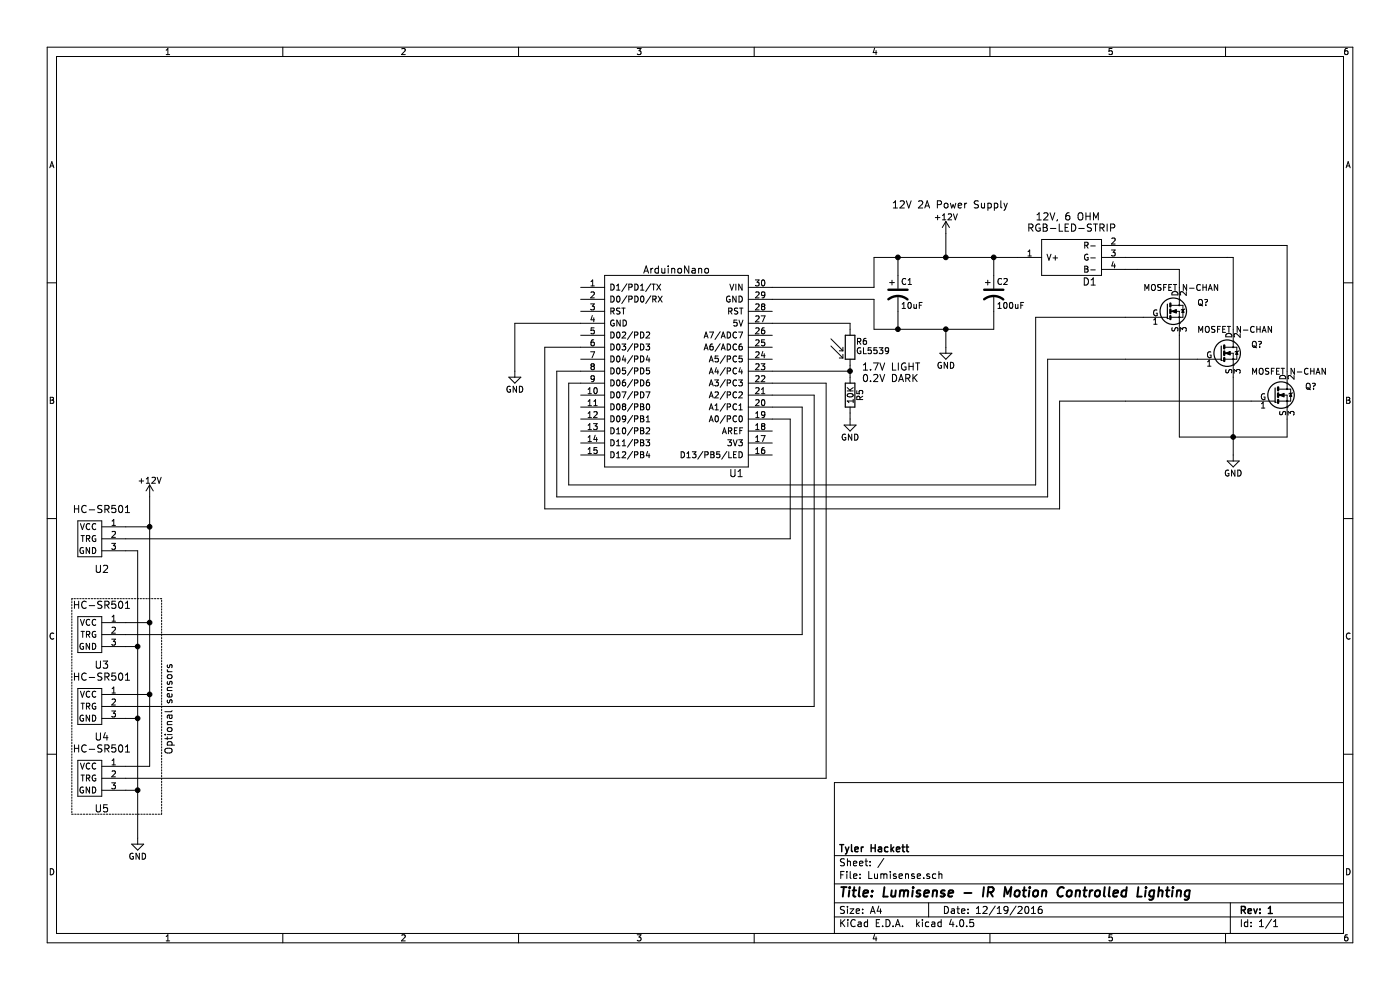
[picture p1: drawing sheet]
EESchema Schematic File Version 2
LIBS:power
LIBS:device
LIBS:transistors
LIBS:conn
LIBS:linear
LIBS:regul
LIBS:74xx
LIBS:cmos4000
LIBS:adc-dac
LIBS:memory
LIBS:xilinx
LIBS:microcontrollers
LIBS:dsp
LIBS:microchip
LIBS:analog_switches
LIBS:motorola
LIBS:texas
LIBS:intel
LIBS:audio
LIBS:interface
LIBS:digital-audio
LIBS:philips
LIBS:display
LIBS:cypress
LIBS:siliconi
LIBS:opto
LIBS:atmel
LIBS:contrib
LIBS:valves
LIBS:LumisenseLibrary
LIBS:Lumisense-cache
EELAYER 25 0
EELAYER END
$Descr A4 11693 8268
encoding utf-8
Sheet 1 1
Title "Lumisense - IR Motion Controlled Lighting"
Date "12/19/2016"
Rev "1"
Comp "Tyler Hackett"
Comment1 ""
Comment2 ""
Comment3 ""
Comment4 ""
$EndDescr
$Comp
L ArduinoNano U1
U 1 1
P 5650 3100
F 0 "U1" H 6150 2250 60  0000 C CNN
F 1 "ArduinoNano" H 5650 3950 60  0000 C CNN
F 2 "" H 5650 3250 60  0001 C CNN
F 3 "" H 5650 3250 60  0001 C CNN
	1    5650 3100
	1    0    0    -1  
$EndComp
$Comp
L +12V #PWR5
U 1 1
P 7900 1950
F 0 "#PWR5" H 7900 1800 50  0001 C CNN
F 1 "+12V" H 7900 2090 50  0000 C CNN
F 2 "" H 7900 1950 50  0000 C CNN
F 3 "" H 7900 1950 50  0000 C CNN
	1    7900 1950
	1    0    0    -1  
$EndComp
$Comp
L GND #PWR6
U 1 1
P 7900 2900
F 0 "#PWR6" H 7900 2650 50  0001 C CNN
F 1 "GND" H 7900 2750 50  0000 C CNN
F 2 "" H 7900 2900 50  0000 C CNN
F 3 "" H 7900 2900 50  0000 C CNN
	1    7900 2900
	1    0    0    -1  
$EndComp
$Comp
L GND #PWR3
U 1 1
P 4300 3100
F 0 "#PWR3" H 4300 2850 50  0001 C CNN
F 1 "GND" H 4300 2950 50  0000 C CNN
F 2 "" H 4300 3100 50  0000 C CNN
F 3 "" H 4300 3100 50  0000 C CNN
	1    4300 3100
	1    0    0    -1  
$EndComp
$Comp
L CP1 C1
U 1 1
P 7500 2450
F 0 "C1" H 7525 2550 50  0000 L CNN
F 1 "10uF" H 7525 2350 50  0000 L CNN
F 2 "" H 7500 2450 50  0000 C CNN
F 3 "" H 7500 2450 50  0000 C CNN
	1    7500 2450
	1    0    0    -1  
$EndComp
$Comp
L HC-SR501 U2
U 1 1
P 850 4500
F 0 "U2" H 850 4250 60  0000 C CNN
F 1 "HC-SR501" H 850 4750 60  0000 C CNN
F 2 "" H 650 4500 60  0001 C CNN
F 3 "" H 650 4500 60  0001 C CNN
	1    850  4500
	1    0    0    -1  
$EndComp
$Comp
L HC-SR501 U3
U 1 1
P 850 5300
F 0 "U3" H 850 5050 60  0000 C CNN
F 1 "HC-SR501" H 850 5550 60  0000 C CNN
F 2 "" H 650 5300 60  0001 C CNN
F 3 "" H 650 5300 60  0001 C CNN
	1    850  5300
	1    0    0    -1  
$EndComp
$Comp
L HC-SR501 U4
U 1 1
P 850 5900
F 0 "U4" H 850 5650 60  0000 C CNN
F 1 "HC-SR501" H 850 6150 60  0000 C CNN
F 2 "" H 650 5900 60  0001 C CNN
F 3 "" H 650 5900 60  0001 C CNN
	1    850  5900
	1    0    0    -1  
$EndComp
$Comp
L HC-SR501 U5
U 1 1
P 850 6500
F 0 "U5" H 850 6250 60  0000 C CNN
F 1 "HC-SR501" H 850 6750 60  0000 C CNN
F 2 "" H 650 6500 60  0001 C CNN
F 3 "" H 650 6500 60  0001 C CNN
	1    850  6500
	1    0    0    -1  
$EndComp
$Comp
L +12V #PWR2
U 1 1
P 1250 4150
F 0 "#PWR2" H 1250 4000 50  0001 C CNN
F 1 "+12V" H 1250 4290 50  0000 C CNN
F 2 "" H 1250 4150 50  0000 C CNN
F 3 "" H 1250 4150 50  0000 C CNN
	1    1250 4150
	1    0    0    -1  
$EndComp
$Comp
L GND #PWR1
U 1 1
P 1150 7000
F 0 "#PWR1" H 1150 6750 50  0001 C CNN
F 1 "GND" H 1150 6850 50  0000 C CNN
F 2 "" H 1150 7000 50  0000 C CNN
F 3 "" H 1150 7000 50  0000 C CNN
	1    1150 7000
	1    0    0    -1  
$EndComp
Text Notes 1450 6300 1    60   ~ 0
Optional sensors
$Comp
L RGB-LED-STRIP D1
U 1 1
P 8950 2150
F 0 "D1" H 9100 1950 60  0000 C CNN
F 1 "RGB-LED-STRIP" H 8950 2400 60  0000 C CNN
F 2 "" H 8950 2150 60  0001 C CNN
F 3 "" H 8950 2150 60  0001 C CNN
	1    8950 2150
	1    0    0    -1  
$EndComp
$Comp
L CP1 C2
U 1 1
P 8300 2450
F 0 "C2" H 8325 2550 50  0000 L CNN
F 1 "100uF" H 8325 2350 50  0000 L CNN
F 2 "" H 8300 2450 50  0000 C CNN
F 3 "" H 8300 2450 50  0000 C CNN
	1    8300 2450
	1    0    0    -1  
$EndComp
$Comp
L GND #PWR7
U 1 1
P 10300 3800
F 0 "#PWR7" H 10300 3550 50  0001 C CNN
F 1 "GND" H 10300 3650 50  0000 C CNN
F 2 "" H 10300 3800 50  0000 C CNN
F 3 "" H 10300 3800 50  0000 C CNN
	1    10300 3800
	1    0    0    -1  
$EndComp
Text Notes 7450 1750 0    60   ~ 0
12V 2A Power Supply\n
$Comp
L R_PHOTO R6
U 1 1
P 7100 2900
F 0 "R6" H 7150 2950 50  0000 L CNN
F 1 "GL5539" H 7150 2900 50  0000 L TNN
F 2 "" V 7150 2650 50  0000 L CNN
F 3 "" H 7100 2850 50  0000 C CNN
	1    7100 2900
	1    0    0    -1  
$EndComp
Connection ~ 7500 2750
Wire Wire Line
	7300 2750 7500 2750
Wire Wire Line
	7500 2750 7900 2750
Wire Wire Line
	7900 2750 8300 2750
Connection ~ 7900 2750
Wire Wire Line
	4850 2900 4550 2900
Wire Wire Line
	4550 4250 8850 4250
Wire Wire Line
	4550 2900 4550 4250
Wire Wire Line
	4650 4150 8750 4150
Wire Wire Line
	4650 3100 4650 4150
Wire Wire Line
	4850 3100 4650 3100
Wire Wire Line
	4750 4050 8650 4050
Wire Wire Line
	4750 3200 4750 4050
Wire Wire Line
	4850 3200 4750 3200
Wire Notes Line
	1350 5000 600  5000
Wire Notes Line
	1350 6800 1350 5000
Wire Notes Line
	600  6800 1350 6800
Wire Wire Line
	6900 3200 6450 3200
Wire Wire Line
	6900 6500 6900 3200
Wire Wire Line
	6800 3300 6450 3300
Wire Wire Line
	6800 5900 6800 3300
Wire Wire Line
	6700 3400 6450 3400
Wire Wire Line
	6700 5300 6700 3400
Wire Wire Line
	6600 3500 6450 3500
Wire Wire Line
	6600 3500 6600 4500
Wire Wire Line
	9400 2650 9550 2650
Wire Wire Line
	8650 2650 9400 2650
Wire Wire Line
	8750 3000 9400 3000
Wire Wire Line
	9400 3000 10000 3000
Wire Wire Line
	9400 3350 10450 3350
Wire Wire Line
	8850 3350 9400 3350
Wire Wire Line
	7300 2400 7300 2150
Wire Wire Line
	7300 2500 7300 2750
Connection ~ 10300 3650
Wire Wire Line
	10300 3150 10300 3650
Wire Wire Line
	10300 3650 10300 3800
Wire Wire Line
	9850 3650 9850 2800
Wire Wire Line
	9850 3650 10300 3650
Wire Wire Line
	10300 3650 10750 3650
Wire Wire Line
	10750 3650 10750 3500
Wire Wire Line
	8650 4050 8650 2650
Wire Wire Line
	8750 4150 8750 3000
Wire Wire Line
	8850 4250 8850 3350
Wire Wire Line
	10750 2050 10750 3100
Wire Wire Line
	10300 2150 10300 2750
Wire Wire Line
	9850 2250 9850 2400
Wire Wire Line
	8300 2750 8300 2600
Connection ~ 8300 2150
Wire Wire Line
	8300 2150 8300 2300
Connection ~ 7500 2150
Wire Notes Line
	600  5000 600  6800
Connection ~ 1150 5400
Wire Wire Line
	1050 4600 1150 4600
Connection ~ 1150 6000
Wire Wire Line
	1050 5400 1150 5400
Connection ~ 1150 6600
Wire Wire Line
	1150 6000 1050 6000
Wire Wire Line
	1150 4600 1150 5400
Wire Wire Line
	1150 5400 1150 6000
Wire Wire Line
	1150 6000 1150 6600
Wire Wire Line
	1150 6600 1150 7000
Wire Wire Line
	1150 6600 1050 6600
Connection ~ 1250 5800
Wire Wire Line
	1250 6400 1050 6400
Connection ~ 1250 5200
Wire Wire Line
	1250 5800 1050 5800
Connection ~ 1250 4400
Wire Wire Line
	1250 5200 1050 5200
Wire Wire Line
	1250 4150 1250 4400
Wire Wire Line
	1250 4400 1250 5200
Wire Wire Line
	1250 5200 1250 5800
Wire Wire Line
	1250 5800 1250 6400
Wire Wire Line
	1050 4400 1250 4400
Wire Wire Line
	1050 6500 6900 6500
Wire Wire Line
	1050 5900 6800 5900
Wire Wire Line
	1050 5300 6700 5300
Wire Wire Line
	6600 4500 1050 4500
Wire Wire Line
	7900 2750 7900 2900
Wire Wire Line
	7500 2600 7500 2750
Wire Wire Line
	7300 2150 7500 2150
Wire Wire Line
	7500 2150 7900 2150
Wire Wire Line
	7900 2150 8300 2150
Wire Wire Line
	8300 2150 8500 2150
Wire Wire Line
	7500 2150 7500 2300
Wire Wire Line
	4300 2700 4300 3100
Wire Wire Line
	4850 2700 4300 2700
$Comp
L GND #PWR4
U 1 1
P 7100 3500
F 0 "#PWR4" H 7100 3250 50  0001 C CNN
F 1 "GND" H 7100 3350 50  0000 C CNN
F 2 "" H 7100 3500 50  0000 C CNN
F 3 "" H 7100 3500 50  0000 C CNN
	1    7100 3500
	1    0    0    -1  
$EndComp
Wire Wire Line
	7100 3500 7100 3450
Wire Wire Line
	7100 3050 7100 3100
Wire Wire Line
	7100 3100 7100 3150
Wire Wire Line
	6450 2700 7100 2700
Connection ~ 7100 3100
$Comp
L R R5
U 1 1
P 7100 3300
F 0 "R5" V 7180 3300 50  0000 C CNN
F 1 "10K" V 7100 3300 50  0000 C CNN
F 2 "" V 7030 3300 50  0000 C CNN
F 3 "" H 7100 3300 50  0000 C CNN
	1    7100 3300
	1    0    0    -1  
$EndComp
Wire Wire Line
	7100 2700 7100 2750
Wire Wire Line
	6450 3100 7100 3100
Text Notes 7200 3200 0    60   ~ 0
1.7V LIGHT\n0.2V DARK
Wire Wire Line
	7300 2400 6450 2400
Wire Wire Line
	6450 2500 7300 2500
Wire Wire Line
	7900 2150 7900 1950
Connection ~ 7900 2150
Wire Wire Line
	10750 2050 10700 2050
Wire Wire Line
	10700 2050 9400 2050
Wire Wire Line
	9400 2150 10250 2150
Wire Wire Line
	10250 2150 10300 2150
Wire Wire Line
	9400 2250 9500 2250
Wire Wire Line
	9500 2250 9850 2250
Text Notes 8650 1850 0    60   ~ 0
12V, 6 OHM
$Comp
L IRLB8721PBF Q?
U 1 1
P 9750 2600
F 0 "Q?" H 10000 2675 50  0000 L CNN
F 1 "MOSFET N-CHAN" H 9550 2800 50  0000 L CNN
F 2 "TO_SOT_Packages_THT:TO-220_Neutral123_Vertical" H 10000 2525 50  0001 L CIN
F 3 "" H 9750 2600 50  0000 L CNN
	1    9750 2600
	1    0    0    -1  
$EndComp
$Comp
L IRLB8721PBF Q?
U 1 1
P 10200 2950
F 0 "Q?" H 10450 3025 50  0000 L CNN
F 1 "MOSFET N-CHAN" H 10000 3150 50  0000 L CNN
F 2 "TO_SOT_Packages_THT:TO-220_Neutral123_Vertical" H 10450 2875 50  0001 L CIN
F 3 "" H 10200 2950 50  0000 L CNN
	1    10200 2950
	1    0    0    -1  
$EndComp
$Comp
L IRLB8721PBF Q?
U 1 1
P 10650 3300
F 0 "Q?" H 10900 3375 50  0000 L CNN
F 1 "MOSFET N-CHAN" H 10450 3500 50  0000 L CNN
F 2 "TO_SOT_Packages_THT:TO-220_Neutral123_Vertical" H 10900 3225 50  0001 L CIN
F 3 "" H 10650 3300 50  0000 L CNN
	1    10650 3300
	1    0    0    -1  
$EndComp
$EndSCHEMATC
